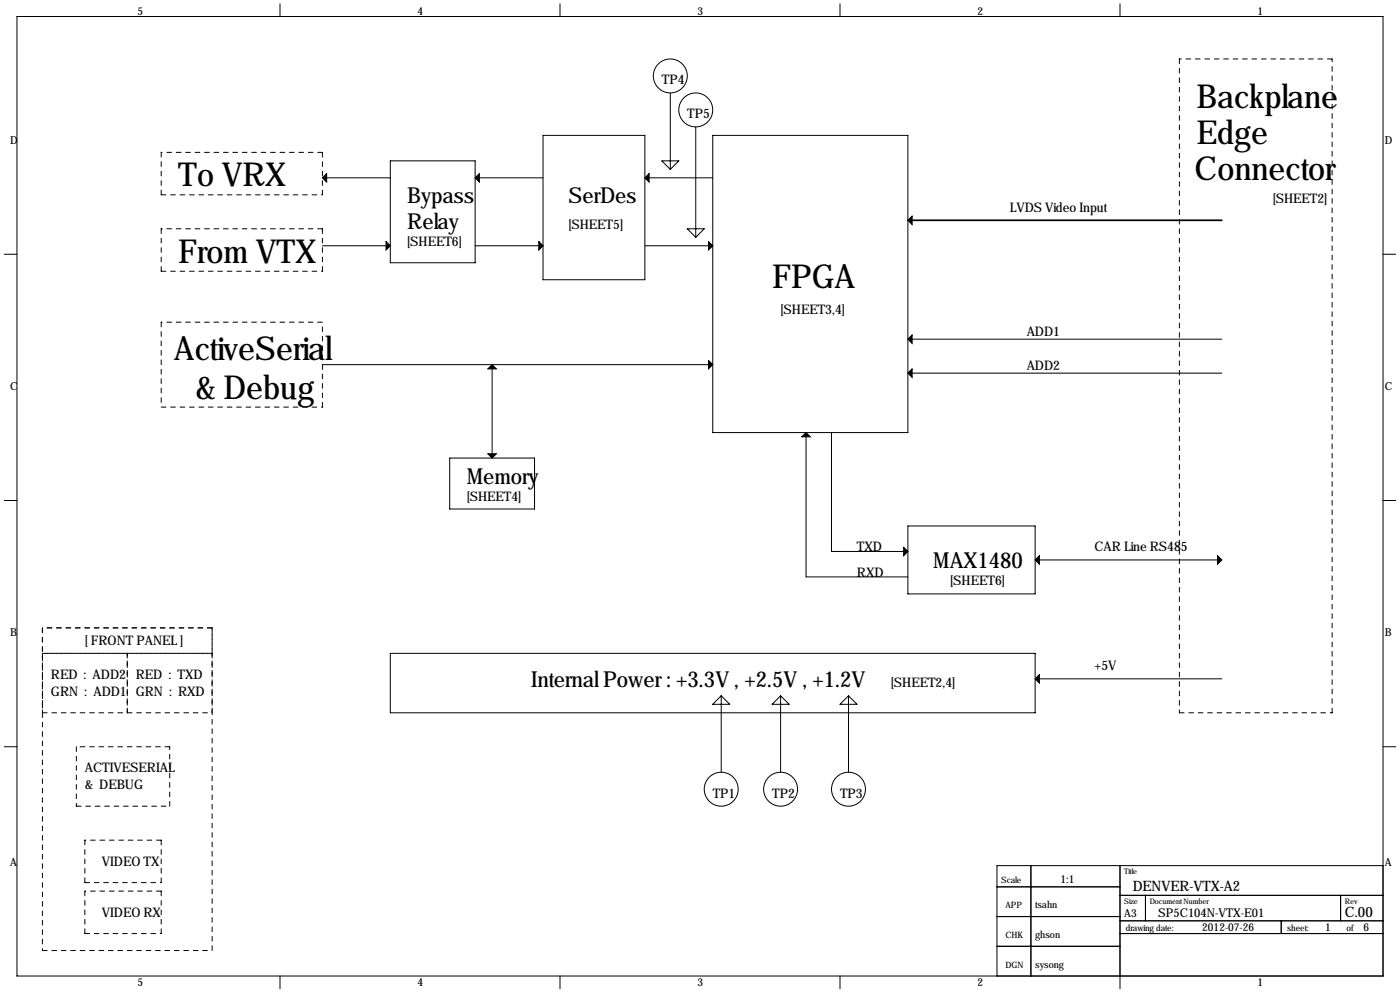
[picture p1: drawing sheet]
<svg xmlns="http://www.w3.org/2000/svg" width="419mm" height="297mm" viewBox="0 0 419 297" stroke-linecap="round" stroke-linejoin="round" font-family="sans-serif">
<g fill="none" stroke="#000" stroke-width=".3">
<path d="M5.1 4.9h408.9v287.1h-408.9zM83.8 1.1v3.8M167.6 1.1v3.8M251.5 1.1v3.8M335.3 1.1v3.8M200.7 27.8v22.9M208.3 38v33M96.5 53.2h20.3M116.8 48.1h25.4v30.5h-25.4zM142.2 53.2h20.4M162.6 40.5h30.4v43.2h-30.4zM193 53.2h20.4"/>
<path d="M198.1 48.1h5.1l-2.5 2.6zM213.4 40.5h58.4v88.9h-58.4zM1.3 76.1h3.8M96.5 73.5h20.3M142.2 73.5h20.4M193 73.5h20.4M205.7 68.4h5.1l-2.5 2.6zM414 76.1h3.8M96.5 109.1h116.9M147.3 109.1v27.9M271.8 101.5h94M271.8 111.6h94"/>
<path d="M134.6 137h25.4v15.3h-25.4zM241.3 129.4v43.2h30.5M248.9 129.4v35.6h22.9M1.3 149.7h3.8M271.8 157.3h38.1v20.4h-38.1zM414 149.7h3.8M309.9 167.5h55.9M116.8 195.4h193.1v17.8h-193.1zM213.4 210.7l2.5-2.6 2.5 2.6zM215.9 208.1v22.9M231.1 210.7l2.6-2.6 2.5 2.6zM233.7 208.1v22.9"/>
<path d="M251.5 210.7l2.5-2.6 2.5 2.6zM254 208.1v22.9M309.9 203.1h55.9M1.3 223.4h3.8M414 223.4h3.8M308.6 258.9v33.1M335.3 258.9v36.9M414 258.9h-115.6v33.1M298.4 274.2h36.9M298.4 265.3h36.9M335.3 279.3h78.7M335.3 275.4h78.7"/>
<path d="M335.3 267.8h78.7M342.9 267.8v7.6M383.5 275.4v3.9M401.3 267.8v7.6M83.8 292v3.8M167.6 292v3.8M251.5 292v3.8M298.4 283.1h36.9"/>
<circle cx="200.7" cy="22.7" r="5.1"/>
<circle cx="208.3" cy="32.9" r="5.1"/>
<circle cx="215.9" cy="236.1" r="5.1"/>
<circle cx="233.7" cy="236.1" r="5.1"/>
<circle cx="254" cy="236.1" r="5.1"/>
</g>
<g fill="none" stroke="#000" stroke-width=".3" stroke-dasharray="1.4 1.4">
<path d="M353.1 17.6v195.6M398.8 17.6h-45.7M48.3 45.6v12.7M48.3 58.3h48.2M96.5 58.3v-12.7M96.5 45.6h-48.2M48.3 68.4v12.7M96.5 68.4h-48.2M48.3 81.1h48.2M48.3 96.4v25.4M96.5 81.1v-12.7M96.5 96.4h-48.2"/>
<path d="M48.3 121.8h48.2M96.5 121.8v-25.4M12.7 187.8v96.5M12.7 187.8v7.6M12.7 195.4h50.8M12.7 195.4v17.8M38.1 195.4h-25.4M38.1 195.4v17.8M63.5 187.8h-50.8M63.5 195.4v-7.6M63.5 195.4h-25.4M12.7 213.2h25.4"/>
<path d="M38.1 213.2v-17.8M38.1 213.2h25.4M63.5 213.2v-17.8M353.1 213.2h45.7M398.8 213.2v-195.6M22.9 223.4v17.8M50.8 223.4h-27.9M22.9 241.2h27.9M25.4 251.3v12.7M48.3 251.3h-22.9M50.8 241.2v-17.8M25.4 266.6v12.7"/>
<path d="M25.4 279.3h22.9M25.4 264h22.9M48.3 279.3v-12.7M48.3 266.6h-22.9M48.3 264v-12.7M12.7 284.3h50.8M63.5 284.3v-96.5"/>
</g>
<g fill="#000" stroke="#000" stroke-width=".3">
<path d="M96.5 53.2l1.3-1.3v2.6zM142.2 53.2l1.3-1.3v2.6zM193 53.2l1.3-1.3v2.6zM115.6 72.2l1.2 1.3-1.2 1.3zM161.3 72.2l1.3 1.3-1.3 1.3zM212.1 72.2l1.3 1.3-1.3 1.3zM271.8 65.9l1.2-1.3v2.6zM146 110.3l1.3-1.2 1.3 1.2zM212.1 107.8l1.3 1.3-1.3 1.2zM271.8 101.5l1.2-1.3v2.5zM273 110.3v2.6l-1.2-1.3zM146 135.7h2.6l-1.3 1.3z"/>
<path d="M241.3 129.4l1.3 1.3h-2.6zM270.5 163.7l1.3 1.3-1.3 1.2zM309.9 167.5l1.2-1.3v2.6zM364.5 166.2l1.3 1.3-1.3 1.3zM311.1 201.8v2.5l-1.2-1.2z"/>
</g>
<path d="M271.8 65.9h94" fill="none" stroke="#000" stroke-width=".51"/>
<g font-size="9.9">
<text x="358.1" y="32.4">Backplane</text>
<text x="358.1" y="43">Edge</text>
<text x="357.6" y="53.7">Connector</text>
<text x="53.3" y="55.7">To VRX</text>
<text x="53.3" y="78.6">From VTX</text>
<text x="231.1" y="86.2">FPGA</text>
<text x="52.1" y="107.8">ActiveSerial</text>
<text x="58.4" y="119.2">&amp; Debug</text>
</g>
<g font-size="6.6">
<text x="121.9" y="60.8">Bypass</text>
<text x="170.2" y="60.8">SerDes</text>
<text x="121.9" y="68.4">Relay</text>
<text x="139.7" y="144.6">Memory</text>
<text x="279.4" y="170">MAX1480</text>
<text x="159" y="205.6">Internal Power : +3.3V , +2.5V , +1.2V</text>
</g>
<g font-size="4.3">
<text x="339.1" y="266.6">DENVER-VTX-A2</text>
<text x="402.6" y="274.2">C.00</text>
</g>
<g font-size="4">
<text x="198.1" y="25.3">TP4</text>
<text x="205.7" y="35.4">TP5</text>
<text x="302.3" y="63.4">LVDS Video Input</text>
<text x="381" y="60.8">[SHEET2]</text>
<text x="170.2" y="68.4">[SHEET5]</text>
<text x="121.9" y="73.5">[SHEET6]</text>
<text x="233.7" y="93.8">[SHEET3,4]</text>
<text x="307.3" y="100.4">ADD1</text>
<text x="307.3" y="110.6">ADD2</text>
<text x="139.7" y="149.7">[SHEET4]</text>
<text x="256.5" y="165">TXD</text>
<text x="327.7" y="165">CAR Line RS485</text>
<text x="256.5" y="172.6">RXD</text>
<text x="284.5" y="175.1">[SHEET6]</text>
<text x="25.4" y="192.9">[ FRONT PANEL ]</text>
<text x="15.2" y="203.1">RED : ADD2</text>
<text x="40.6" y="203.1">RED : TXD</text>
<text x="327.7" y="200.5">+5V</text>
<text x="15.2" y="208.1">GRN : ADD1</text>
<text x="40.6" y="208.1">GRN : RXD</text>
<text x="266.7" y="205.6">[SHEET2,4]</text>
<text x="25.4" y="231">ACTIVESERIAL</text>
<text x="25.4" y="236.1">&amp; DEBUG</text>
<text x="213.4" y="238.6">TP1</text>
<text x="231.1" y="238.6">TP2</text>
<text x="251.5" y="238.6">TP3</text>
<text x="30.5" y="258.9">VIDEO TX</text>
<text x="30.5" y="274.2">VIDEO RX</text>
</g>
<text font-size="3.6" x="346.7" y="274.2">SP5C104N-VTX-E01</text>
<g font-size="3.3">
<text x="41.1" y="4.4">5</text>
<text x="125" y="4.4">4</text>
<text x="208.8" y="4.4">3</text>
<text x="292.6" y="4.4">2</text>
<text x="376.4" y="4.4">1</text>
<text x="3" y="43">D</text>
<text x="414.5" y="43">D</text>
<text x="3" y="116.7">C</text>
<text x="414.5" y="116.7">C</text>
<text x="3" y="190.4">B</text>
<text x="414.5" y="190.4">B</text>
<text x="3" y="258.9">A</text>
<text x="414.5" y="258.9">A</text>
<text x="317.5" y="264">1:1</text>
<text x="336.5" y="274.2">A3</text>
<text x="359.9" y="278.5">2012-07-26</text>
<text x="396.7" y="278.5">1</text>
<text x="408.2" y="278.5">6</text>
<text x="41.1" y="295">5</text>
<text x="125" y="295">4</text>
<text x="208.8" y="295">3</text>
<text x="292.6" y="295">2</text>
<text x="376.4" y="295">1</text>
</g>
<g font-size="3">
<text x="309.9" y="271.6">tsahn</text>
<text x="309.9" y="280.5">ghson</text>
<text x="309.9" y="289.4">sysong</text>
</g>
<g font-size="2.6">
<text x="299.7" y="264">Scale</text>
<text x="301" y="271.6">APP</text>
<text x="301" y="280.5">CHK</text>
<text x="337.1" y="278.5">drawing date:</text>
<text x="385.3" y="278.5">sheet:</text>
<text x="403.1" y="278.5">of</text>
<text x="301" y="289.4">DGN</text>
</g>
<g font-size="2.3">
<text x="336.5" y="261.5">Title</text>
<text x="336.5" y="270.4">Size</text>
<text x="344.2" y="270.4">Document Number</text>
<text x="402.6" y="270.4">Rev</text>
</g>
</svg>
